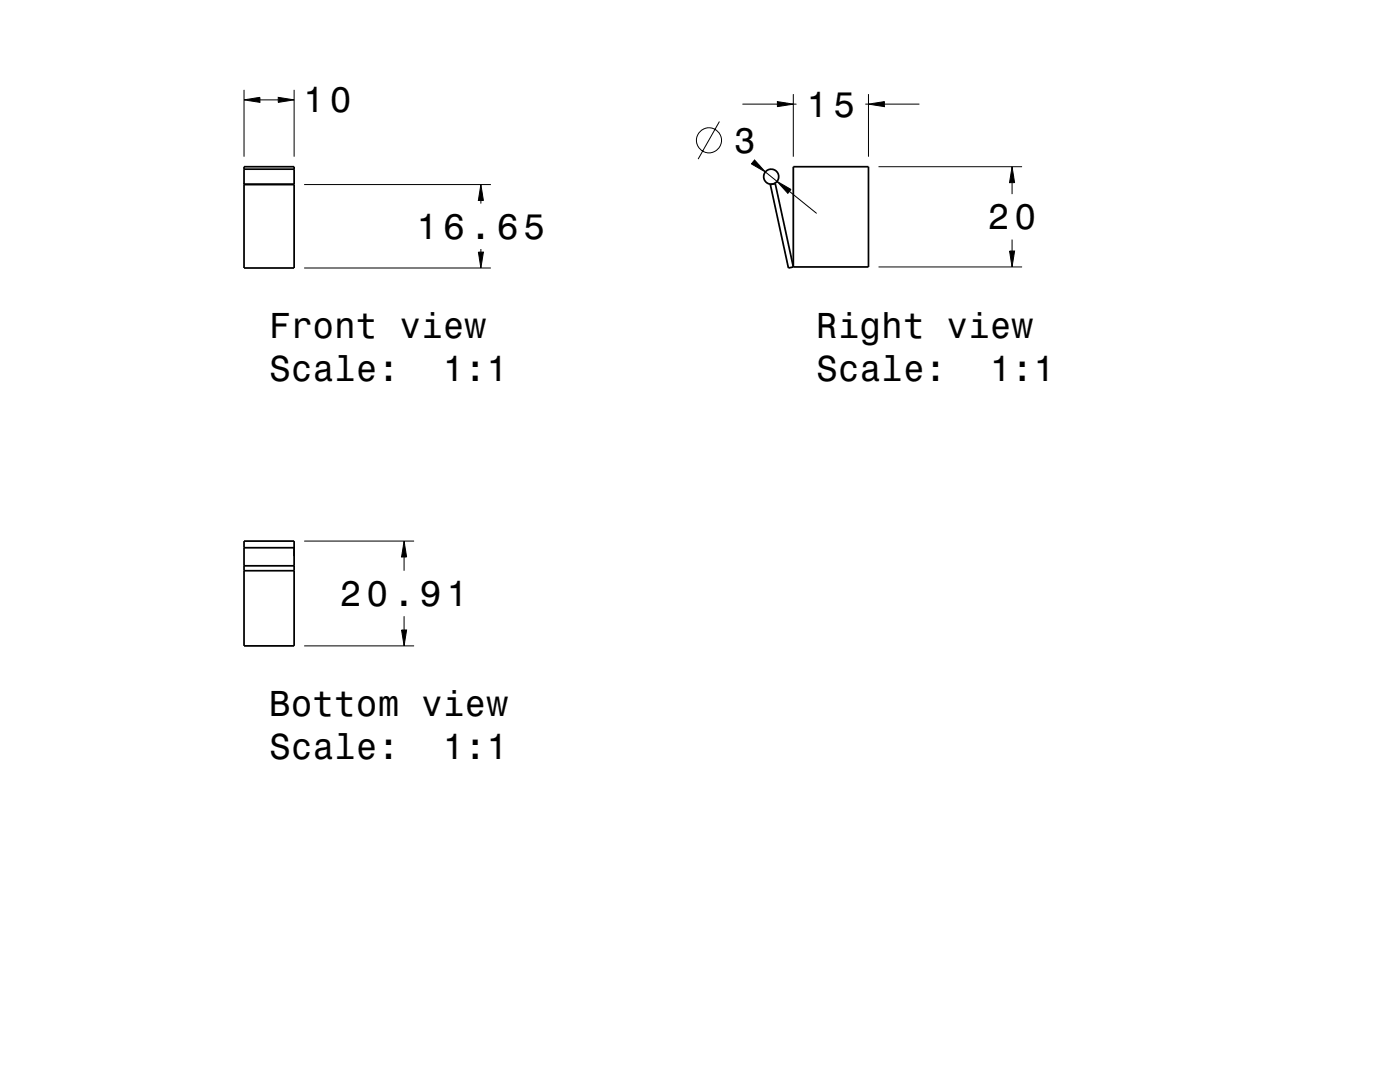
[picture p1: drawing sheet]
<svg xmlns="http://www.w3.org/2000/svg" width="279mm" height="216mm" viewBox="0 0 279 216" stroke-linecap="round" stroke-linejoin="round" font-family="sans-serif">
<g fill="none" stroke="#000" stroke-width=".2">
<path d="M48.7 19.9l3.2-.5v1zM48.7 17.9v13.4M51.9 19.9h3.6M55.5 19.4l3.2 .5-3.2 .5zM58.7 17.9v13.4M158.3 18.8v12.5M173.3 18.8v12.5M60.7 36.8h37.3M96 36.8l.5 3.2h-1zM143.6 24.2l-4.3 7.6M148.2 20.8h6.9M150.6 31.9l2.1 2.4-2.7-1.6z"/>
<path d="M152.7 34.3l2.4 1.9M155.1 36.2l2.8 1.6-.7 .8zM155.1 20.3l3.2 .5-3.2 .5zM157.5 38.2l5.5 4.4M158.3 20.8h.7M172.7 20.8h.6M173.3 20.8l3.2-.5v1zM175.3 33.3h28.7M176.5 20.8h7M202 33.3l.5 3.1h-1zM202 36.4v2.3M60.7 53.5h37.3"/>
<path d="M95.5 50.3h1l-.5 3.2zM96 40v.6M96 49.7v.6M175.3 53.3h28.7M201.5 50.1h1l-.5 3.2zM202 47.8v2.3M60.7 108h21.9M80.6 108l.5 3.1h-1zM80.6 111.1v2.8M60.7 128.9h21.9M80.1 125.7h1l-.5 3.2zM80.6 123v2.7"/>
<circle cx="141.5" cy="28" r="2.51"/>
</g>
<g fill="none" stroke="#000" stroke-width=".35">
<path d="M48.7 33.8h10M48.7 33.3h10v20.2h-10zM48.7 36.8h10M153.7 36.8l1-.2 3.6 16.7-1 .2zM158.3 33.3h15v20h-15zM48.7 108h10v20.9h-10zM48.7 113.9h10M48.7 109.3h10M48.7 112.9h10"/>
<circle cx="153.9" cy="35.3" r="1.5"/>
</g>
<g fill="#000">
<path d="M48.7 19.9l3.2-.5v1z" fill-rule="evenodd"/>
<path d="M55.5 19.4l3.2 .5-3.2 .5z" fill-rule="evenodd"/>
<path d="M150.6 31.9l2.1 2.4-2.7-1.6z" fill-rule="evenodd"/>
<path d="M155.1 20.3l3.2 .5-3.2 .5z" fill-rule="evenodd"/>
<path d="M155.1 36.2l2.8 1.6-.7 .8z" fill-rule="evenodd"/>
<path d="M173.3 20.8l3.2-.5v1z" fill-rule="evenodd"/>
<path d="M202 33.3l.5 3.1h-1z" fill-rule="evenodd"/>
<path d="M95.5 50.3h1l-.5 3.2z" fill-rule="evenodd"/>
<path d="M96 36.8l.5 3.2h-1z" fill-rule="evenodd"/>
<path d="M201.5 50.1h1l-.5 3.2z" fill-rule="evenodd"/>
<path d="M80.6 108l.5 3.1h-1z" fill-rule="evenodd"/>
<path d="M80.1 125.7h1l-.5 3.2z" fill-rule="evenodd"/>
</g>
<g font-size="7.2">
<text x="60.5" y="22.4">10</text>
<text x="161" y="23.3">15</text>
<text x="146.5" y="30.5">3</text>
<text x="83.1" y="47.7">16.65</text>
<text x="197.1" y="45.8">20</text>
<text x="53.7" y="67.4">Front view</text>
<text x="162.9" y="67.4">Right view</text>
<text x="53.7" y="76.1">Scale:</text>
<text x="88.4" y="76.1">1:1</text>
<text x="162.9" y="76.1">Scale:</text>
<text x="197.6" y="76.1">1:1</text>
<text x="67.8" y="120.9">20.91</text>
<text x="53.7" y="142.8">Bottom view</text>
<text x="53.7" y="151.5">Scale:</text>
<text x="88.4" y="151.5">1:1</text>
</g>
</svg>
